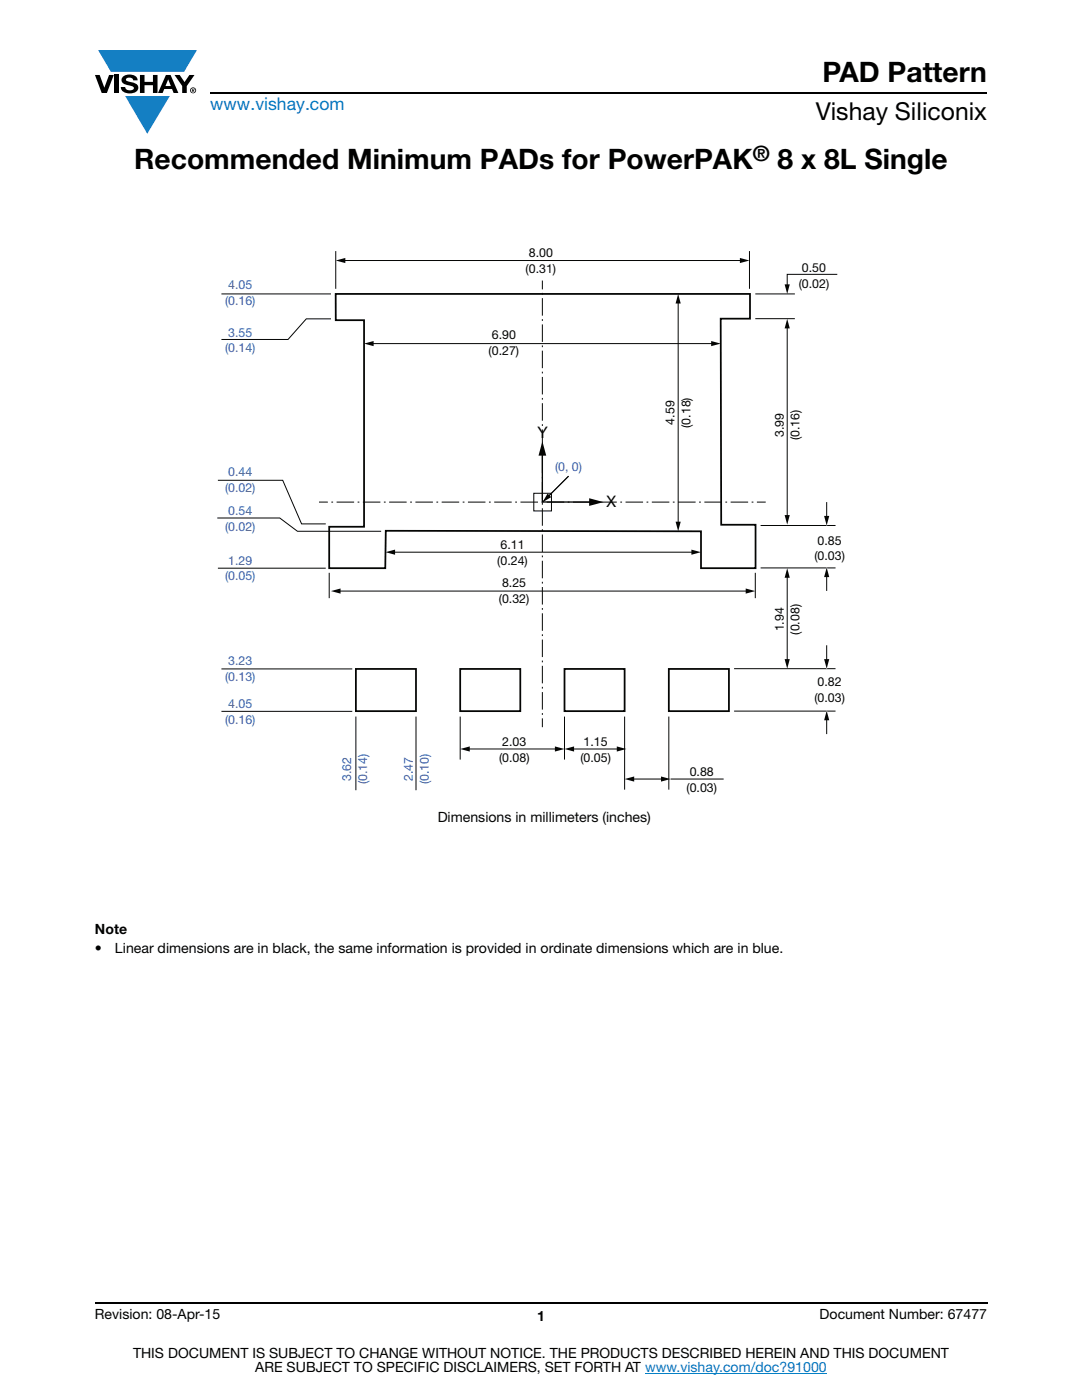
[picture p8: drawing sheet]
<svg xmlns="http://www.w3.org/2000/svg" width="216mm" height="279mm" viewBox="0 0 216 279" stroke-linecap="round" stroke-linejoin="round" font-family="sans-serif">
<g fill="#147fc3">
<path d="M19.6 10h19.7l-2.6 4.3h-1.1h-13.5z"/>
<path d="M25 19.2h8.9l-4.5 7.5z"/>
</g>
<g fill="#000">
<path d="M18.9 15h1l.9 2.5 1-2.5h.9l-1.4 3.6h-1zM22.9 15h.9v3.6h-.9zM24.6 15.3a2.1 2.1 0 0 1 2.8 .3l.1 .4h-.9a.79 .79 0 0 0-.7-.5 .79 .79 0 0 0-.8 .4l.3 .3 1 .2a1.08 1.08 0 0 1 1.2 1 1.08 1.08 0 0 1-1.1 1.2 1.73 1.73 0 0 1-2.4-1.2h.9a.96 .96 0 0 0 .8 .6 .96 .96 0 0 0 .9-.4 1.31 1.31 0 0 0-1.2-.6 1.03 1.03 0 0 1-1.1-.6 1.03 1.03 0 0 1 .2-1.1zM27.9 15h.9v1.3h1.7v-1.3h.9v3.6h-.9v-1.6h-1.7v1.6h-.9zM34.8 15h1.1l.9 1.4 1-1.4h1l-1.5 2.2v1.4h-.9v-1.4z"/>
<path d="M33.6 15.9l.5 1.3h-1.1zM33.1 15l-1.6 3.6h1l.3-.8h1.5l.3 .8h1l-1.6-3.6z"/>
<path d="M38.4 17.8h.2v.2h-.2zM38.3 17.7v.7h.1v-.3l.4 .3-.2-.3 .2-.2-.1-.2z"/>
<path d="M38.1 18a.46 .46 0 0 1 .9 0 .46 .46 0 0 1-.9 0zM37.9 18a.6 .6 0 0 0 1.2 0 .6 .6 0 0 0-1.2 0z"/>
</g>
<path d="M42 18.6h155M18.9 260h178.1" fill="none" stroke="#000" stroke-width=".36"/>
<path d="M128.7 274h36.3" fill="none" stroke="#007ec4" stroke-width=".2"/>
<path d="M43.4 49.2h125.8v115.3h-125.8z" fill="#fff"/>
<path d="M67 58.7h82.7v4.9h-5.9l.1 41.1h6.9v8.7h-10.9v-7.4l-62.9-.1-.1 7.5h-11.2v-8.3h6.9v-41.2h-5.6zM71 133.5h12v8.4h-12zM91.8 133.5h12v8.4h-12zM112.6 133.5h12v8.4h-12zM133.5 133.5h11.9v8.4h-11.9z" fill="none" stroke="#040503" stroke-width=".35"/>
<path d="M67 50.1v7.5M68.6 52h79.4M108.2 56v1.8M149.5 50.1v7.5M63.7 100.2h1.7M151 100.2h1.8M108.2 143.4v1.7" fill="none" stroke="#040503" stroke-width=".2"/>
<path d="M108.2 58.5v.7M66.1 100.2h.7" fill="none" stroke="#040503" stroke-width=".2" stroke-dasharray=".3 .7" stroke-linecap="butt"/>
<path d="M108.2 59.5v83.5M67.2 100.2h83.5" fill="none" stroke="#040503" stroke-width=".2" stroke-dasharray="3.5 .7 .3 .7" stroke-linecap="butt"/>
<g fill="#040503">
<path d="M67 52l1.9-.5v1z"/>
<path d="M147.6 51.5l1.9 .5-1.9 .5z"/>
</g>
<path d="M74.2 68.6h68.1" fill="none" stroke="#040503" stroke-width=".2"/>
<g fill="#040503">
<path d="M72.6 68.6l2-.5v1z"/>
<path d="M141.9 68.1l1.9 .5-1.9 .5z"/>
</g>
<path d="M135.3 60.2v44.3" fill="none" stroke="#040503" stroke-width=".2"/>
<g fill="#040503">
<path d="M135.3 58.7l.5 1.9h-1z"/>
<path d="M134.8 104.1h1l-.5 1.9z"/>
</g>
<path d="M44.2 58.7h21.8M66 63.6h-4.9l-3.6 4.1h-13.3M43.5 95.9h12.9l3.8 8.7h4.8M43.4 103.4h12.4l3.6 2.6h16.7M43.5 113.4h21.5M65.7 114.3v5.1M78.5 110.2h59.8M150.7 114.3v5.1" fill="none" stroke="#040503" stroke-width=".2"/>
<g fill="#040503">
<path d="M76.9 110.2l1.9-.5v1z"/>
<path d="M138 109.7l1.9 .5-1.9 .5z"/>
</g>
<path d="M67.6 118h81.5" fill="none" stroke="#040503" stroke-width=".2"/>
<g fill="#040503">
<path d="M66 118l2-.6v1.1z"/>
<path d="M148.8 117.4l1.9 .6-1.9 .5z"/>
</g>
<path d="M150.7 58.7h7.9M167.1 54.8h-10v2.3M150.7 63.6h7.9M151.8 104.9h14.9M151.8 113.3h14.9M146.5 133.5h20.2M146.5 141.9h20.2" fill="none" stroke="#040503" stroke-width=".2"/>
<path d="M156.6 56.7h1l-.5 2z" fill="#040503"/>
<path d="M157.1 65.2v37.9" fill="none" stroke="#040503" stroke-width=".2"/>
<g fill="#040503">
<path d="M157.1 63.6l.5 1.9h-1z"/>
<path d="M156.6 102.8h1l-.5 1.9z"/>
</g>
<path d="M157.1 115v16.9" fill="none" stroke="#040503" stroke-width=".2"/>
<g fill="#040503">
<path d="M157.1 113.4l.5 1.9h-1z"/>
<path d="M156.6 131.5h1l-.5 2z"/>
</g>
<path d="M44.2 133.5h26.1M44.2 142h26.1M71 143v14.7M83 143v14.7M91.8 143v8.6M93.4 149.5h17.7M112.6 143v8.6M124.6 143v14.6M133.5 143v14.6" fill="none" stroke="#040503" stroke-width=".2"/>
<g fill="#040503">
<path d="M91.8 149.5l1.9-.5v1z"/>
<path d="M110.7 149l1.9 .5-1.9 .5z"/>
</g>
<path d="M114.2 149.5h9.2" fill="none" stroke="#040503" stroke-width=".2"/>
<g fill="#040503">
<path d="M112.6 149.5l2-.5v1z"/>
<path d="M123.1 149l1.9 .5-1.9 .5z"/>
</g>
<path d="M126.2 155.5h6" fill="none" stroke="#040503" stroke-width=".2"/>
<g fill="#040503">
<path d="M124.6 155.5l1.9-.5v1z"/>
<path d="M131.9 155l1.9 .5-1.9 .5z"/>
</g>
<path d="M133.8 155.5h10.6" fill="none" stroke="#040503" stroke-width=".2"/>
<path d="M108.3 100.2l5.1-5.2z" fill="#040503"/>
<path d="M113.4 95l-4 4.1" fill="none" stroke="#040503" stroke-width=".2"/>
<path d="M109.3 98.5l.7 .7-1.7 1z" fill="#040503"/>
<path d="M108.2 90.4v9.8h9.9" fill="none" stroke="#040503" stroke-width=".26"/>
<g fill="#040503">
<path d="M108.2 88.1l.8 2.8h-1.5z"/>
<path d="M117.6 99.4l2.8 .8-2.8 .8z"/>
</g>
<path d="M106.5 98.4h3.5v3.6h-3.5z" fill="none" stroke="#040503" stroke-width=".2"/>
<path d="M165 100.2v4.7z" fill="#fff"/>
<path d="M165 100.2v3.1" fill="none" stroke="#040503" stroke-width=".2"/>
<path d="M164.4 103h1.1l-.5 1.9z" fill="#040503"/>
<path d="M165 113.3v4.6z" fill="#fff"/>
<path d="M165 114.8v3.1" fill="none" stroke="#040503" stroke-width=".2"/>
<path d="M165 113.3l.5 1.9h-1.1z" fill="#040503"/>
<path d="M165 141.8v4.7z" fill="#fff"/>
<path d="M165 143.4v3.1" fill="none" stroke="#040503" stroke-width=".2"/>
<path d="M165 141.8l.5 1.9h-1.1z" fill="#040503"/>
<path d="M165 128.8v4.7z" fill="#fff"/>
<path d="M165 128.8v3.1" fill="none" stroke="#040503" stroke-width=".2"/>
<path d="M164.4 131.5h1.1l-.5 2z" fill="#040503"/>
<g font-size="5.6">
<text x="164.1" y="16.4">PAD Pattern</text>
<text x="26.8" y="33.8">Recommended Minimum PADs for PowerPAK</text>
<text x="155.2" y="33.8">8 x 8L Single</text>
</g>
<text font-size="4.9" x="162.8" y="24">Vishay Siliconix</text>
<text font-size="4.2" x="150.2" y="32.1">®</text>
<text font-size="3.5" fill="#007ec4" x="42" y="21.9">www.vishay.com</text>
<g font-size="3.2" fill="#040503">
<text x="107.2" y="87.3">Y</text>
<text x="121" y="101.1">X</text>
</g>
<text font-size="2.8" fill="#040503" x="87.3" y="163.9">Dimensions in millimeters (inches)</text>
<g font-size="2.8">
<text x="18.9" y="186.4">Note</text>
<text x="18.9" y="190.2">•</text>
<text x="22.9" y="190.2">Linear dimensions are in black, the same information is provided in ordinate dimensions which are in blue.</text>
<text x="18.9" y="263.3">Revision: 08-Apr-15</text>
<text x="107.2" y="263.6">1</text>
<text x="163.6" y="263.3">Document Number: 67477</text>
<text x="26.5" y="271">THIS DOCUMENT IS SUBJECT TO CHANGE WITHOUT NOTICE. THE PRODUCTS DESCRIBED HEREIN AND THIS DOCUMENT</text>
<text x="50.9" y="273.8">ARE SUBJECT TO SPECIFIC DISCLAIMERS, SET FORTH AT www.vishay.com/doc?91000</text>
</g>
<g font-size="2.5" fill="#040503">
<text x="105.5" y="51.3">8.00</text>
<text x="104.9" y="54.5">(0.31)</text>
<text x="159.4" y="57.4">(0.02)</text>
<text x="160" y="54.2">0.50</text>
<text x="97.5" y="70.9">(0.27)</text>
<text x="98.1" y="67.7">6.90</text>
<text x="134.6" y="84.7" transform="rotate(-90 134.6 84.7)">4.59</text>
<text x="137.8" y="85.4" transform="rotate(-90 137.8 85.4)">(0.18)</text>
<text x="156.4" y="87.2" transform="rotate(-90 156.4 87.2)">3.99</text>
<text x="159.5" y="87.9" transform="rotate(-90 159.5 87.9)">(0.16)</text>
<text x="99.2" y="112.7">(0.24)</text>
<text x="99.9" y="109.5">6.11</text>
<text x="162.5" y="111.8">(0.03)</text>
<text x="163.1" y="108.7">0.85</text>
<text x="100.2" y="117.2">8.25</text>
<text x="99.5" y="120.4">(0.32)</text>
<text x="156.4" y="126" transform="rotate(-90 156.4 126)">1.94</text>
<text x="159.5" y="126.7" transform="rotate(-90 159.5 126.7)">(0.08)</text>
<text x="163.1" y="136.9">0.82</text>
<text x="162.5" y="140.1">(0.03)</text>
<text x="100.2" y="148.9">2.03</text>
<text x="116.5" y="148.9">1.15</text>
<text x="99.6" y="152.1">(0.08)</text>
<text x="115.8" y="152.1">(0.05)</text>
<text x="137.6" y="154.9">0.88</text>
<text x="137" y="158.1">(0.03)</text>
</g>
<g font-size="2.5" fill="#3a57a6">
<text x="45.5" y="57.6">4.05</text>
<text x="44.9" y="60.8">(0.16)</text>
<text x="44.9" y="70.3">(0.14)</text>
<text x="45.5" y="67.2">3.55</text>
<text x="45.5" y="95">0.44</text>
<text x="110.7" y="94">(0, 0)</text>
<text x="44.9" y="98.2">(0.02)</text>
<text x="44.9" y="106">(0.02)</text>
<text x="45.5" y="102.8">0.54</text>
<text x="45.5" y="112.7">1.29</text>
<text x="44.9" y="115.8">(0.05)</text>
<text x="44.9" y="136">(0.13)</text>
<text x="45.5" y="132.8">3.23</text>
<text x="45.5" y="141.2">4.05</text>
<text x="44.9" y="144.4">(0.16)</text>
<text x="70.1" y="155.9" transform="rotate(-90 70.1 155.9)">3.62</text>
<text x="82.4" y="155.9" transform="rotate(-90 82.4 155.9)">2.47</text>
<text x="73.2" y="156.5" transform="rotate(-90 73.2 156.5)">(0.14)</text>
<text x="85.6" y="156.5" transform="rotate(-90 85.6 156.5)">(0.10)</text>
</g>
</svg>
